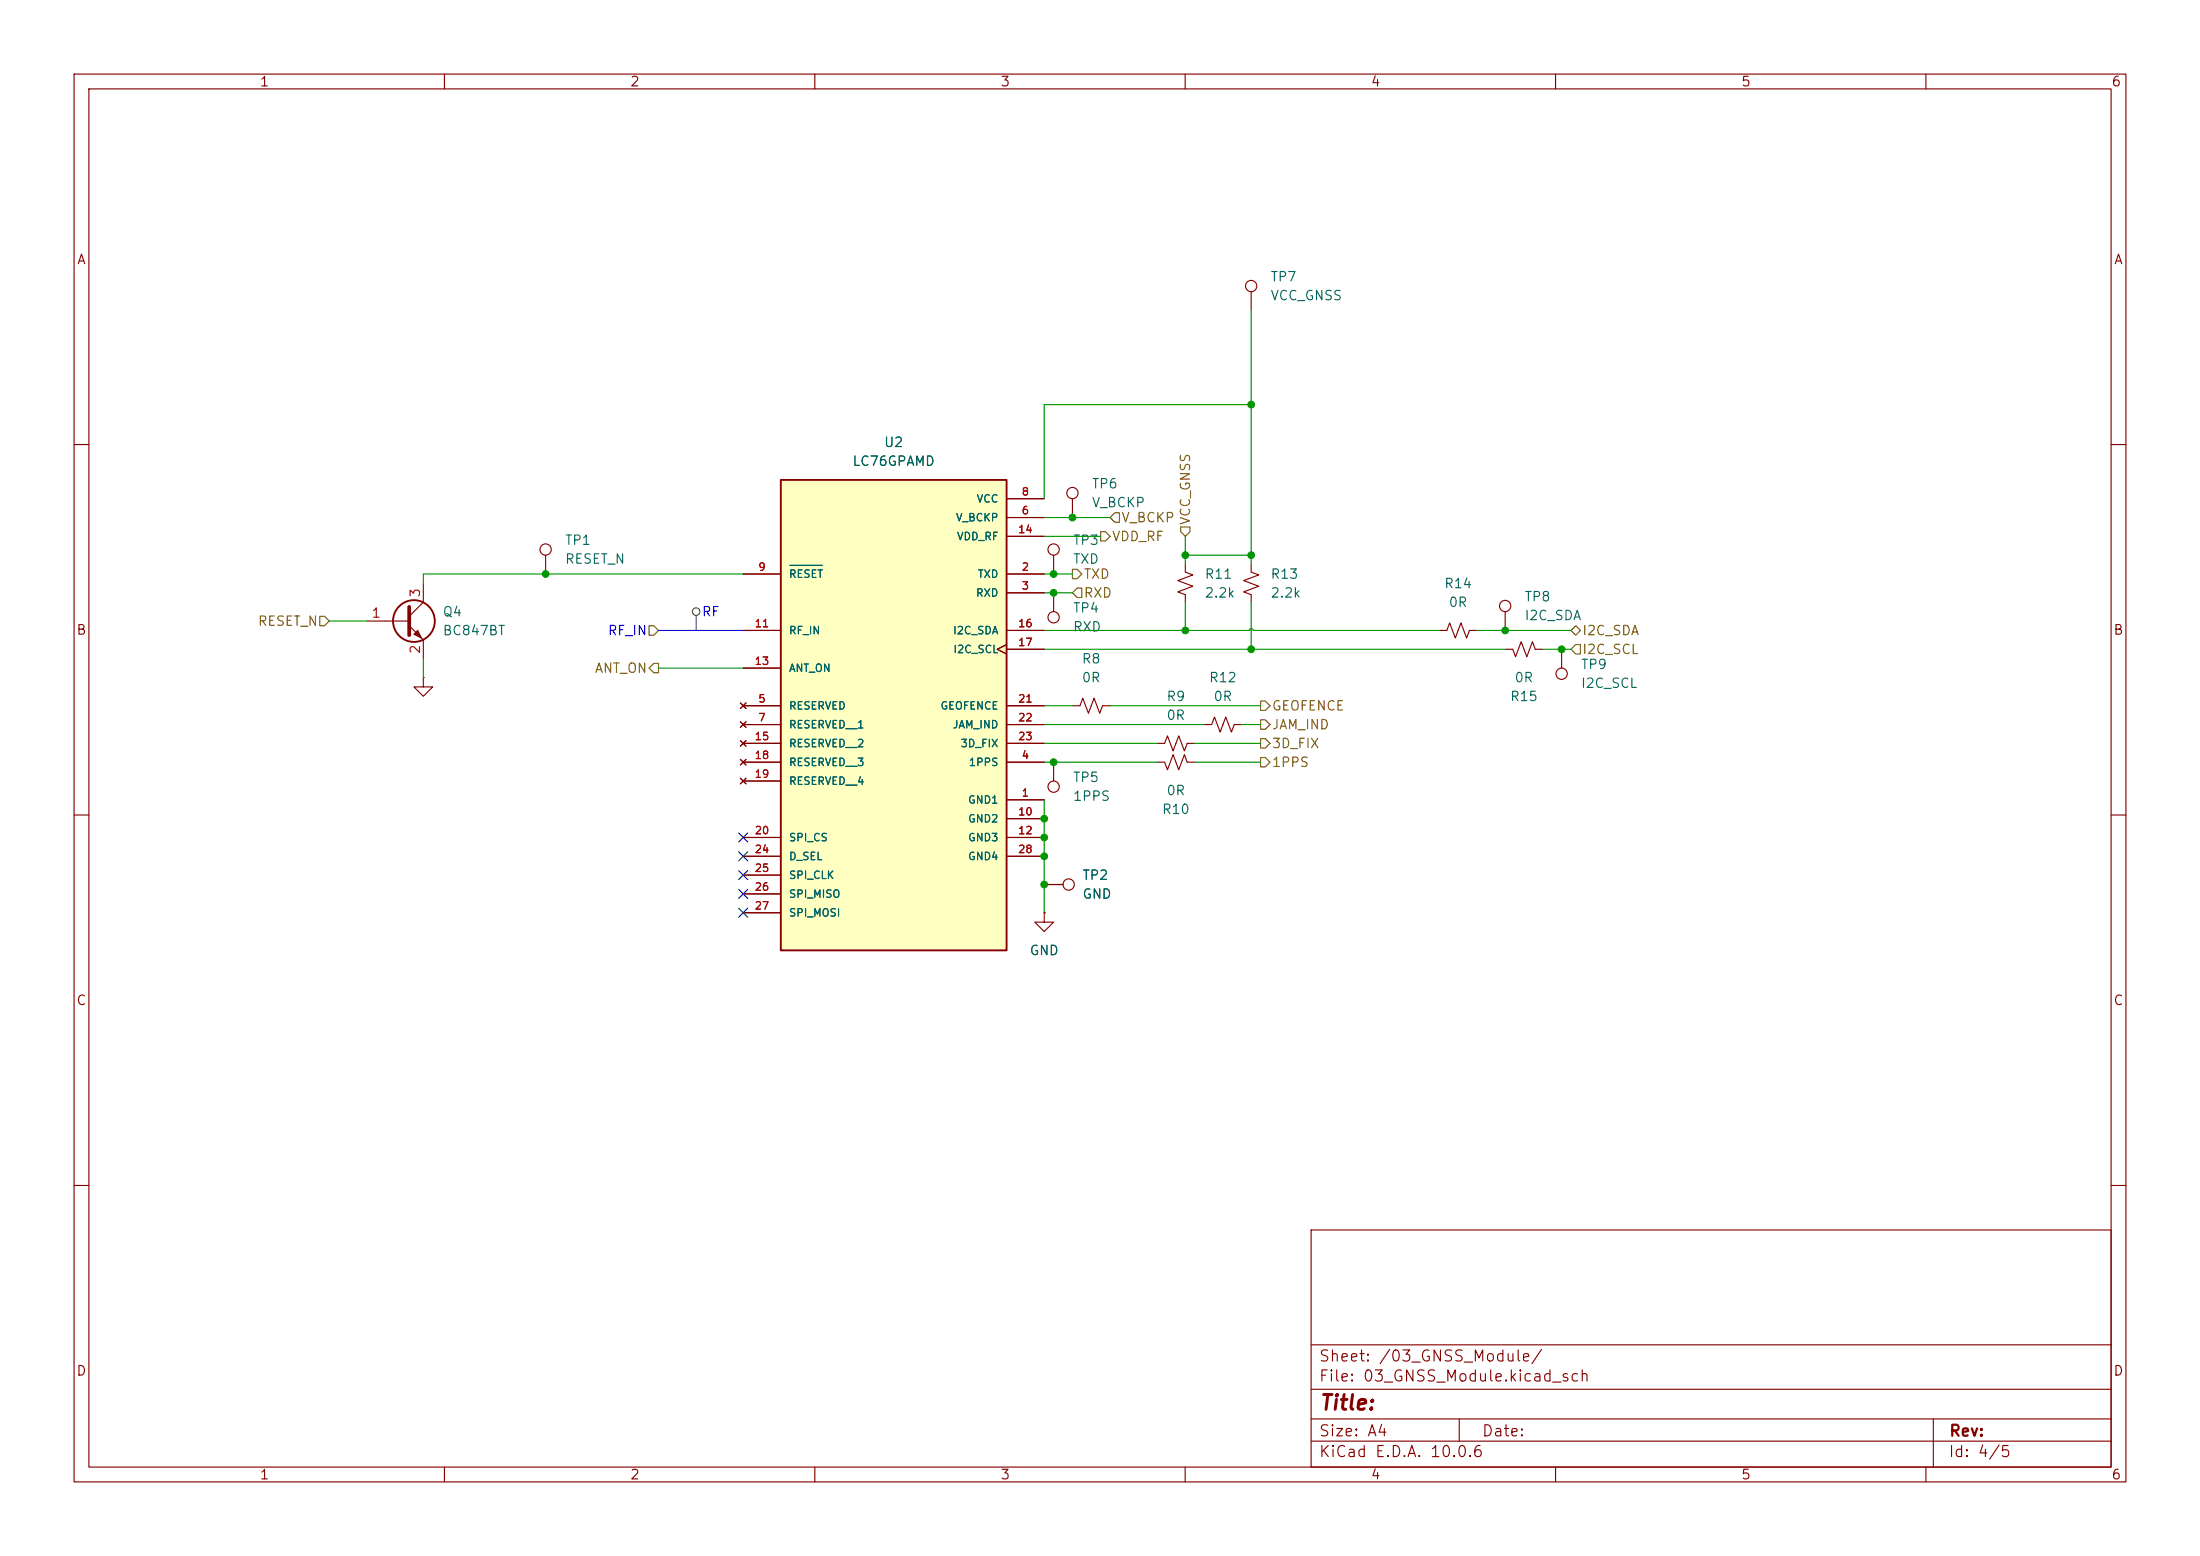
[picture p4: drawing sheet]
(kicad_sch
 (version 20260306)
 (generator "eeschema")
 (generator_version "10.0")
 (paper "A4")
 (lib_symbols
  (symbol "Connector:TestPoint"
   (pin_numbers (hide yes))
   (pin_names
    (offset 0.762) (hide yes)) (exclude_from_sim no) (in_bom yes) (on_board yes)
   (in_pos_files yes)
   (duplicate_pin_numbers_are_jumpers no)
   (property "Reference" "TP" (at 0 6.858 0) (show_name no) (do_not_autoplace no) (effects (font (size 1.27 1.27))))
   (property "Value" "TestPoint" (at 0 5.08 0) (show_name no) (do_not_autoplace no) (effects (font (size 1.27 1.27))))
   (property "Footprint" "" (at 5.08 0 0) (show_name no) (do_not_autoplace no) (hide yes) (effects (font (size 1.27 1.27))))
   (property "Datasheet" "" (at 5.08 0 0) (show_name no) (do_not_autoplace no) (hide yes) (effects (font (size 1.27 1.27))))
   (property "Description" "test point" (at 0 0 0) (show_name no) (do_not_autoplace no) (hide yes) (effects (font (size 1.27 1.27))))
   (symbol "TestPoint_0_1"
    (circle (center 0 3.302) (radius 0.762) (stroke (width 0) (type default)) (fill (type none))))
   (symbol "TestPoint_1_1"
    (pin passive line (at 0 0 90) (length 2.54) (name "1" (effects (font (size 1.27 1.27)))) (number "1" (effects (font (size 1.27 1.27))))))
   (embedded_fonts no))
  (symbol "Device:R_Small_US"
   (pin_numbers (hide yes))
   (pin_names
    (offset 0.254) (hide yes)) (exclude_from_sim no) (in_bom yes) (on_board yes)
   (in_pos_files yes)
   (duplicate_pin_numbers_are_jumpers no)
   (property "Reference" "R" (at 0.762 0.508 0) (show_name no) (do_not_autoplace no) (effects (font (size 1.27 1.27)) (justify left)))
   (property "Value" "R_Small_US" (at 0.762 -1.016 0) (show_name no) (do_not_autoplace no) (effects (font (size 1.27 1.27)) (justify left)))
   (property "Footprint" "" (at 0 0 0) (show_name no) (do_not_autoplace no) (hide yes) (effects (font (size 1.27 1.27))))
   (property "Datasheet" "" (at 0 0 0) (show_name no) (do_not_autoplace no) (hide yes) (effects (font (size 1.27 1.27))))
   (property "Description" "Resistor, small US symbol" (at 0 0 0) (show_name no) (do_not_autoplace no) (hide yes) (effects (font (size 1.27 1.27))))
   (symbol "R_Small_US_1_1"
    (polyline (pts (xy 0 1.524) (xy 1.016 1.143) (xy 0 0.762) (xy -1.016 0.381) (xy 0 0)) (stroke (width 0) (type default)) (fill (type none)))
    (polyline (pts (xy 0 0) (xy 1.016 -0.381) (xy 0 -0.762) (xy -1.016 -1.143) (xy 0 -1.524)) (stroke (width 0) (type default)) (fill (type none)))
    (pin passive line (at 0 2.54 270) (length 1.016) (name "" (effects (font (size 1.27 1.27)))) (number "1" (effects (font (size 1.27 1.27)))))
    (pin passive line (at 0 -2.54 90) (length 1.016) (name "" (effects (font (size 1.27 1.27)))) (number "2" (effects (font (size 1.27 1.27))))))
   (embedded_fonts no))
  (symbol "Personal_Library:Quectel_LC76G"
   (pin_names
    (offset 1.016)) (exclude_from_sim no) (in_bom yes) (on_board yes)
   (in_pos_files yes)
   (duplicate_pin_numbers_are_jumpers no)
   (property "Reference" "U" (at -15.24 23.495 0) (show_name no) (do_not_autoplace no) (effects (font (size 1.27 1.27)) (justify left bottom)))
   (property "Value" "LC76G_Series" (at -15.24 -43.18 0) (show_name no) (do_not_autoplace no) (effects (font (size 1.27 1.27)) (justify left bottom)))
   (property "Footprint" "PersonalFootprint_Library:Quectel_LC76G" (at 0 0 0) (show_name no) (do_not_autoplace no) (hide yes) (effects (font (size 1.27 1.27)) (justify bottom)))
   (property "Datasheet" "" (at 0 0 0) (show_name no) (do_not_autoplace no) (hide yes) (effects (font (size 1.27 1.27))))
   (property "Description" "GNSS / GPS Modules Single band, 4 GNSS, w/ LNA (Allystar)" (at 0 0 0) (show_name no) (do_not_autoplace no) (hide yes) (effects (font (size 1.27 1.27)) (justify bottom)))
   (property "MF" "Quectel Wireless Solutions Co., Ltd" (at 0 0 0) (show_name no) (do_not_autoplace no) (hide yes) (effects (font (size 1.27 1.27)) (justify bottom)))
   (property "MAXIMUM_PACKAGE_HEIGHT" "2.60mm" (at 0 0 0) (show_name no) (do_not_autoplace no) (hide yes) (effects (font (size 1.27 1.27)) (justify bottom)))
   (property "CREATOR" "NEZY" (at 0 0 0) (show_name no) (do_not_autoplace no) (hide yes) (effects (font (size 1.27 1.27)) (justify bottom)))
   (property "Price" "None" (at 0 0 0) (show_name no) (do_not_autoplace no) (hide yes) (effects (font (size 1.27 1.27)) (justify bottom)))
   (property "Package" "None" (at 0 0 0) (show_name no) (do_not_autoplace no) (hide yes) (effects (font (size 1.27 1.27)) (justify bottom)))
   (property "Check_prices" "https://www.snapeda.com/parts/LC760Z00AAMD/Quectel/view-part/?ref=eda" (at 0 0 0) (show_name no) (do_not_autoplace no) (hide yes) (effects (font (size 1.27 1.27)) (justify bottom)))
   (property "STANDARD" "Manufacturer Recommendations" (at 0 0 0) (show_name no) (do_not_autoplace no) (hide yes) (effects (font (size 1.27 1.27)) (justify bottom)))
   (property "PARTREV" "1.2" (at 0 0 0) (show_name no) (do_not_autoplace no) (hide yes) (effects (font (size 1.27 1.27)) (justify bottom)))
   (property "VERIFIER" "ASHISH" (at 0 0 0) (show_name no) (do_not_autoplace no) (hide yes) (effects (font (size 1.27 1.27)) (justify bottom)))
   (property "SnapEDA_Link" "https://www.snapeda.com/parts/LC760Z00AAMD/Quectel/view-part/?ref=snap" (at 0 0 0) (show_name no) (do_not_autoplace no) (hide yes) (effects (font (size 1.27 1.27)) (justify bottom)))
   (property "MP" "LC760Z00AAMD" (at 0 0 0) (show_name no) (do_not_autoplace no) (hide yes) (effects (font (size 1.27 1.27)) (justify bottom)))
   (property "Availability" "In Stock" (at 0 0 0) (show_name no) (do_not_autoplace no) (hide yes) (effects (font (size 1.27 1.27)) (justify bottom)))
   (property "MANUFACTURER" "Quectel" (at 0 0 0) (show_name no) (do_not_autoplace no) (hide yes) (effects (font (size 1.27 1.27)) (justify bottom)))
   (symbol "Quectel_LC76G_0_0"
    (rectangle (start -15.24 22.86) (end 15.24 -40.64) (stroke (width 0.254) (type default)) (fill (type background)))
    (pin output line (at 20.32 10.16 180) (length 5.08) (name "TXD" (effects (font (size 1.016 1.016)))) (number "2" (effects (font (size 1.016 1.016)))))
    (pin input line (at 20.32 7.62 180) (length 5.08) (name "RXD" (effects (font (size 1.016 1.016)))) (number "3" (effects (font (size 1.016 1.016)))))
    (pin output line (at 20.32 -15.24 180) (length 5.08) (name "1PPS" (effects (font (size 1.016 1.016)))) (number "4" (effects (font (size 1.016 1.016)))))
    (pin no_connect line (at -20.32 -7.62 0) (length 5.08) (name "RESERVED" (effects (font (size 1.016 1.016)))) (number "5" (effects (font (size 1.016 1.016)))))
    (pin power_in line (at 20.32 17.78 180) (length 5.08) (name "V_BCKP" (effects (font (size 1.016 1.016)))) (number "6" (effects (font (size 1.016 1.016)))))
    (pin no_connect line (at -20.32 -10.16 0) (length 5.08) (name "RESERVED__1" (effects (font (size 1.016 1.016)))) (number "7" (effects (font (size 1.016 1.016)))))
    (pin power_in line (at 20.32 20.32 180) (length 5.08) (name "VCC" (effects (font (size 1.016 1.016)))) (number "8" (effects (font (size 1.016 1.016)))))
    (pin input line (at -20.32 10.16 0) (length 5.08) (name "~{RESET}" (effects (font (size 1.016 1.016)))) (number "9" (effects (font (size 1.016 1.016)))))
    (pin input line (at -20.32 2.54 0) (length 5.08) (name "RF_IN" (effects (font (size 1.016 1.016)))) (number "11" (effects (font (size 1.016 1.016)))))
    (pin output line (at -20.32 -2.54 0) (length 5.08) (name "ANT_ON" (effects (font (size 1.016 1.016)))) (number "13" (effects (font (size 1.016 1.016)))))
    (pin no_connect line (at -20.32 -12.7 0) (length 5.08) (name "RESERVED__2" (effects (font (size 1.016 1.016)))) (number "15" (effects (font (size 1.016 1.016)))))
    (pin bidirectional line (at 20.32 2.54 180) (length 5.08) (name "I2C_SDA" (effects (font (size 1.016 1.016)))) (number "16" (effects (font (size 1.016 1.016)))))
    (pin input clock (at 20.32 0 180) (length 5.08) (name "I2C_SCL" (effects (font (size 1.016 1.016)))) (number "17" (effects (font (size 1.016 1.016)))))
    (pin output line (at 20.32 -7.62 180) (length 5.08) (name "GEOFENCE" (effects (font (size 1.016 1.016)))) (number "21" (effects (font (size 1.016 1.016)))))
    (pin output line (at 20.32 -10.16 180) (length 5.08) (name "JAM_IND" (effects (font (size 1.016 1.016)))) (number "22" (effects (font (size 1.016 1.016)))))
    (pin output line (at 20.32 -12.7 180) (length 5.08) (name "3D_FIX" (effects (font (size 1.016 1.016)))) (number "23" (effects (font (size 1.016 1.016))))))
   (symbol "Quectel_LC76G_1_0"
    (pin power_in line (at 20.32 -20.32 180) (length 5.08) (name "GND1" (effects (font (size 1.016 1.016)))) (number "1" (effects (font (size 1.016 1.016)))))
    (pin power_in line (at 20.32 -22.86 180) (length 5.08) (name "GND2" (effects (font (size 1.016 1.016)))) (number "10" (effects (font (size 1.016 1.016)))))
    (pin power_in line (at 20.32 -25.4 180) (length 5.08) (name "GND3" (effects (font (size 1.016 1.016)))) (number "12" (effects (font (size 1.016 1.016)))))
    (pin power_in line (at 20.32 15.24 180) (length 5.08) (name "VDD_RF" (effects (font (size 1.016 1.016)))) (number "14" (effects (font (size 1.016 1.016)))))
    (pin no_connect line (at -20.32 -15.24 0) (length 5.08) (name "RESERVED__3" (effects (font (size 1.016 1.016)))) (number "18" (effects (font (size 1.016 1.016)))))
    (pin no_connect line (at -20.32 -17.78 0) (length 5.08) (name "RESERVED__4" (effects (font (size 1.016 1.016)))) (number "19" (effects (font (size 1.016 1.016)))))
    (pin input line (at -20.32 -25.4 0) (length 5.08) (name "SPI_CS" (effects (font (size 1.016 1.016)))) (number "20" (effects (font (size 1.016 1.016)))))
    (pin input line (at -20.32 -27.94 0) (length 5.08) (name "D_SEL" (effects (font (size 1.016 1.016)))) (number "24" (effects (font (size 1.016 1.016)))))
    (pin input line (at -20.32 -30.48 0) (length 5.08) (name "SPI_CLK" (effects (font (size 1.016 1.016)))) (number "25" (effects (font (size 1.016 1.016)))))
    (pin output line (at -20.32 -33.02 0) (length 5.08) (name "SPI_MISO" (effects (font (size 1.016 1.016)))) (number "26" (effects (font (size 1.016 1.016)))))
    (pin input line (at -20.32 -35.56 0) (length 5.08) (name "SPI_MOSI" (effects (font (size 1.016 1.016)))) (number "27" (effects (font (size 1.016 1.016)))))
    (pin power_in line (at 20.32 -27.94 180) (length 5.08) (name "GND4" (effects (font (size 1.016 1.016)))) (number "28" (effects (font (size 1.016 1.016))))))
   (embedded_fonts no))
  (symbol "Transistor_BJT:BC847"
   (pin_names
    (offset 0) (hide yes)) (exclude_from_sim no) (in_bom yes) (on_board yes)
   (in_pos_files yes)
   (duplicate_pin_numbers_are_jumpers no)
   (property "Reference" "Q" (at 5.08 1.905 0) (show_name no) (do_not_autoplace no) (effects (font (size 1.27 1.27)) (justify left)))
   (property "Value" "BC847" (at 5.08 0 0) (show_name no) (do_not_autoplace no) (effects (font (size 1.27 1.27)) (justify left)))
   (property "Footprint" "Package_TO_SOT_SMD:SOT-23" (at 5.08 -1.905 0) (show_name no) (do_not_autoplace no) (hide yes) (effects (font (size 1.27 1.27)
    (italic yes)) (justify left)))
   (property "Datasheet" "http://www.infineon.com/dgdl/Infineon-BC847SERIES_BC848SERIES_BC849SERIES_BC850SERIES-DS-v01_01-en.pdf?fileId=db3a304314dca389011541d4630a1657" (at 0 0 0) (show_name no) (do_not_autoplace no) (hide yes) (effects (font (size 1.27 1.27)) (justify left)))
   (property "Description" "0.1A Ic, 45V Vce, NPN Transistor, SOT-23" (at 0 0 0) (show_name no) (do_not_autoplace no) (hide yes) (effects (font (size 1.27 1.27))))
   (property "Sim.Device" "NPN" (at 0 0 0) (show_name no) (do_not_autoplace no) (hide yes) (effects (font (size 1.27 1.27))))
   (property "Sim.Pins" "1=B 2=E 3=C" (at 0 0 0) (show_name no) (do_not_autoplace no) (hide yes) (effects (font (size 1.27 1.27))))
   (symbol "BC847_0_1"
    (polyline (pts (xy -2.54 0) (xy 0.635 0)) (stroke (width 0) (type default)) (fill (type none)))
    (polyline (pts (xy 0.635 1.905) (xy 0.635 -1.905)) (stroke (width 0.508) (type default)) (fill (type none)))
    (circle (center 1.27 0) (radius 2.8194) (stroke (width 0.254) (type default)) (fill (type none))))
   (symbol "BC847_1_1"
    (polyline (pts (xy 0.635 0.635) (xy 2.54 2.54)) (stroke (width 0) (type default)) (fill (type none)))
    (polyline (pts (xy 0.635 -0.635) (xy 2.54 -2.54)) (stroke (width 0) (type default)) (fill (type none)))
    (polyline (pts (xy 1.27 -1.778) (xy 1.778 -1.27) (xy 2.286 -2.286) (xy 1.27 -1.778)) (stroke (width 0) (type default)) (fill (type outline)))
    (pin input line (at -5.08 0 0) (length 2.54) (name "B" (effects (font (size 1.27 1.27)))) (number "1" (effects (font (size 1.27 1.27)))))
    (pin passive line (at 2.54 -5.08 90) (length 2.54) (name "E" (effects (font (size 1.27 1.27)))) (number "2" (effects (font (size 1.27 1.27)))))
    (pin passive line (at 2.54 5.08 270) (length 2.54) (name "C" (effects (font (size 1.27 1.27)))) (number "3" (effects (font (size 1.27 1.27))))))
   (embedded_fonts no))
  (symbol "power:GND"
   (power global)
   (pin_numbers (hide yes))
   (pin_names
    (offset 0) (hide yes)) (exclude_from_sim no) (in_bom yes) (on_board yes)
   (in_pos_files yes)
   (duplicate_pin_numbers_are_jumpers no)
   (property "Reference" "#PWR" (at 0 -6.35 0) (show_name no) (do_not_autoplace no) (hide yes) (effects (font (size 1.27 1.27))))
   (property "Value" "GND" (at 0 -3.81 0) (show_name no) (do_not_autoplace no) (effects (font (size 1.27 1.27))))
   (property "Footprint" "" (at 0 0 0) (show_name no) (do_not_autoplace no) (hide yes) (effects (font (size 1.27 1.27))))
   (property "Datasheet" "" (at 0 0 0) (show_name no) (do_not_autoplace no) (hide yes) (effects (font (size 1.27 1.27))))
   (property "Description" "Power symbol creates a global label with name \"GND\" , ground" (at 0 0 0) (show_name no) (do_not_autoplace no) (hide yes) (effects (font (size 1.27 1.27))))
   (symbol "GND_0_1"
    (polyline (pts (xy 0 0) (xy 0 -1.27) (xy 1.27 -1.27) (xy 0 -2.54) (xy -1.27 -1.27) (xy 0 -1.27)) (stroke (width 0) (type default)) (fill (type none))))
   (symbol "GND_1_1"
    (pin power_in line (at 0 0 270) (length 0) (name "" (effects (font (size 1.27 1.27)))) (number "1" (effects (font (size 1.27 1.27))))))
   (embedded_fonts no)))
 (junction
  (at 73.66 77.47)
  (diameter 0)
  (color 0 0 0 0))
 (junction
  (at 140.97 119.38)
  (diameter 0)
  (color 0 0 0 0))
 (junction
  (at 140.97 110.49)
  (diameter 0)
  (color 0 0 0 0))
 (junction
  (at 140.97 115.57)
  (diameter 0)
  (color 0 0 0 0))
 (junction
  (at 160.02 85.09)
  (diameter 0)
  (color 0 0 0 0))
 (junction
  (at 160.02 74.93)
  (diameter 0)
  (color 0 0 0 0))
 (junction
  (at 203.2 85.09)
  (diameter 0)
  (color 0 0 0 0))
 (junction
  (at 140.97 113.03)
  (diameter 0)
  (color 0 0 0 0))
 (junction
  (at 142.24 77.47)
  (diameter 0)
  (color 0 0 0 0))
 (junction
  (at 168.91 87.63)
  (diameter 0)
  (color 0 0 0 0))
 (junction
  (at 210.82 87.63)
  (diameter 0)
  (color 0 0 0 0))
 (junction
  (at 168.91 74.93)
  (diameter 0)
  (color 0 0 0 0))
 (junction
  (at 144.78 69.85)
  (diameter 0)
  (color 0 0 0 0))
 (junction
  (at 168.91 54.61)
  (diameter 0)
  (color 0 0 0 0))
 (junction
  (at 142.24 102.87)
  (diameter 0)
  (color 0 0 0 0))
 (junction
  (at 142.24 80.01)
  (diameter 0)
  (color 0 0 0 0))
 (no_connect
  (at 100.33 123.19))
 (no_connect
  (at 100.33 118.11))
 (no_connect
  (at 100.33 113.03))
 (no_connect
  (at 100.33 120.65))
 (no_connect
  (at 100.33 115.57))
 (wire
  (pts (xy 140.97 67.31) (xy 140.97 54.61))
  (stroke (width 0) (type default)))
 (wire
  (pts (xy 160.02 74.93) (xy 168.91 74.93))
  (stroke (width 0) (type default)))
 (wire
  (pts (xy 167.64 97.79) (xy 170.18 97.79))
  (stroke (width 0) (type default)))
 (wire
  (pts (xy 168.91 54.61) (xy 168.91 74.93))
  (stroke (width 0) (type default)))
 (wire
  (pts (xy 144.78 69.85) (xy 149.86 69.85))
  (stroke (width 0) (type default)))
 (wire
  (pts (xy 160.02 72.39) (xy 160.02 74.93))
  (stroke (width 0) (type default)))
 (wire
  (pts (xy 140.97 102.87) (xy 142.24 102.87))
  (stroke (width 0) (type default)))
 (wire
  (pts (xy 140.97 87.63) (xy 203.2 87.63))
  (stroke (width 0) (type default)))
 (wire
  (pts (xy 142.24 80.01) (xy 144.78 80.01))
  (stroke (width 0) (type default)))
 (wire
  (pts (xy 203.2 85.09) (xy 212.09 85.09))
  (stroke (width 0) (type default)))
 (wire
  (pts (xy 100.33 77.47) (xy 73.66 77.47))
  (stroke (width 0) (type default)))
 (wire
  (pts (xy 140.97 97.79) (xy 162.56 97.79))
  (stroke (width 0) (type default)))
 (wire
  (pts (xy 161.29 100.33) (xy 170.18 100.33))
  (stroke (width 0) (type default)))
 (wire
  (pts (xy 160.02 74.93) (xy 160.02 76.2))
  (stroke (width 0) (type default)))
 (wire
  (pts (xy 210.82 87.63) (xy 212.09 87.63))
  (stroke (width 0) (type default)))
 (wire
  (pts (xy 57.15 77.47) (xy 57.15 78.74))
  (stroke (width 0) (type default)))
 (wire
  (pts (xy 142.24 77.47) (xy 144.78 77.47))
  (stroke (width 0) (type default)))
 (wire
  (pts (xy 88.9 85.09) (xy 100.33 85.09))
  (stroke (width 0) (type default)))
 (wire
  (pts (xy 140.97 85.09) (xy 194.31 85.09))
  (stroke (width 0) (type default)))
 (wire
  (pts (xy 140.97 100.33) (xy 156.21 100.33))
  (stroke (width 0) (type default)))
 (wire
  (pts (xy 208.28 87.63) (xy 210.82 87.63))
  (stroke (width 0) (type default)))
 (wire
  (pts (xy 168.91 81.28) (xy 168.91 87.63))
  (stroke (width 0) (type default)))
 (wire
  (pts (xy 140.97 119.38) (xy 140.97 123.19))
  (stroke (width 0) (type default)))
 (wire
  (pts (xy 88.9 90.17) (xy 100.33 90.17))
  (stroke (width 0) (type default)))
 (wire
  (pts (xy 140.97 54.61) (xy 168.91 54.61))
  (stroke (width 0) (type default)))
 (wire
  (pts (xy 160.02 81.28) (xy 160.02 85.09))
  (stroke (width 0) (type default)))
 (wire
  (pts (xy 73.66 77.47) (xy 57.15 77.47))
  (stroke (width 0) (type default)))
 (wire
  (pts (xy 140.97 95.25) (xy 144.78 95.25))
  (stroke (width 0) (type default)))
 (wire
  (pts (xy 140.97 107.95) (xy 140.97 110.49))
  (stroke (width 0) (type default)))
 (wire
  (pts (xy 199.39 85.09) (xy 203.2 85.09))
  (stroke (width 0) (type default)))
 (wire
  (pts (xy 140.97 69.85) (xy 144.78 69.85))
  (stroke (width 0) (type default)))
 (wire
  (pts (xy 142.24 102.87) (xy 156.21 102.87))
  (stroke (width 0) (type default)))
 (wire
  (pts (xy 168.91 76.2) (xy 168.91 74.93))
  (stroke (width 0) (type default)))
 (wire
  (pts (xy 140.97 115.57) (xy 140.97 119.38))
  (stroke (width 0) (type default)))
 (wire
  (pts (xy 44.45 83.82) (xy 49.53 83.82))
  (stroke (width 0) (type default)))
 (wire
  (pts (xy 140.97 113.03) (xy 140.97 115.57))
  (stroke (width 0) (type default)))
 (wire
  (pts (xy 140.97 77.47) (xy 142.24 77.47))
  (stroke (width 0) (type default)))
 (wire
  (pts (xy 168.91 41.91) (xy 168.91 54.61))
  (stroke (width 0) (type default)))
 (wire
  (pts (xy 140.97 80.01) (xy 142.24 80.01))
  (stroke (width 0) (type default)))
 (wire
  (pts (xy 57.15 88.9) (xy 57.15 91.44))
  (stroke (width 0) (type default)))
 (wire
  (pts (xy 140.97 72.39) (xy 148.59 72.39))
  (stroke (width 0) (type default)))
 (wire
  (pts (xy 161.29 102.87) (xy 170.18 102.87))
  (stroke (width 0) (type default)))
 (wire
  (pts (xy 149.86 95.25) (xy 170.18 95.25))
  (stroke (width 0) (type default)))
 (wire
  (pts (xy 140.97 110.49) (xy 140.97 113.03))
  (stroke (width 0) (type default)))
 (hierarchical_label "VCC_GNSS"
  (shape input)
  (at 160.02 72.39 90)
  (effects (font (size 1.27 1.27)) (justify left)))
 (hierarchical_label "V_BCKP"
  (shape input)
  (at 149.86 69.85 0)
  (effects (font (size 1.27 1.27)) (justify left)))
 (hierarchical_label "TXD"
  (shape output)
  (at 144.78 77.47 0)
  (effects (font (size 1.27 1.27)) (justify left)))
 (hierarchical_label "I2C_SDA"
  (shape bidirectional)
  (at 212.09 85.09 0)
  (effects (font (size 1.27 1.27)) (justify left)))
 (hierarchical_label "RXD"
  (shape input)
  (at 144.78 80.01 0)
  (effects (font (size 1.27 1.27)) (justify left)))
 (hierarchical_label "VDD_RF"
  (shape output)
  (at 148.59 72.39 0)
  (effects (font (size 1.27 1.27)) (justify left)))
 (hierarchical_label "RESET_N"
  (shape input)
  (at 44.45 83.82 180)
  (effects (font (size 1.27 1.27)) (justify right)))
 (hierarchical_label "1PPS"
  (shape output)
  (at 170.18 102.87 0)
  (effects (font (size 1.27 1.27)) (justify left)))
 (hierarchical_label "RF_IN"
  (shape input)
  (at 88.9 85.09 180)
  (effects (font (size 1.27 1.27)) (justify right)))
 (hierarchical_label "ANT_ON"
  (shape output)
  (at 88.9 90.17 180)
  (effects (font (size 1.27 1.27)) (justify right)))
 (hierarchical_label "3D_FIX"
  (shape output)
  (at 170.18 100.33 0)
  (effects (font (size 1.27 1.27)) (justify left)))
 (hierarchical_label "GEOFENCE"
  (shape output)
  (at 170.18 95.25 0)
  (effects (font (size 1.27 1.27)) (justify left)))
 (hierarchical_label "I2C_SCL"
  (shape input)
  (at 212.09 87.63 0)
  (effects (font (size 1.27 1.27)) (justify left)))
 (hierarchical_label "JAM_IND"
  (shape output)
  (at 170.18 97.79 0)
  (effects (font (size 1.27 1.27)) (justify left)))
 (netclass_flag ""
  (length 2.54)
  (shape round)
  (at 93.98 85.09 0)
  (fields_autoplaced yes)
  (effects (font (size 1.27 1.27)) (justify left bottom))
  (property "Netclass" "RF" (at 94.6785 82.55 0) (show_name no) (do_not_autoplace no) (effects (font (size 1.27 1.27)) (justify left)))
  (property "Component Class" "" (at -194.31 38.1 0) (show_name no) (do_not_autoplace no) (effects (font (size 1.27 1.27)
    (italic yes)))))
 (symbol
  (lib_id "Device:R_Small_US")
  (at 158.75 102.87 90)
  (mirror x)
  (unit 1)
  (body_style 1)
  (exclude_from_sim no)
  (in_bom yes)
  (on_board yes)
  (in_pos_files yes)
  (dnp no)
  (property "Reference" "R10" (at 158.75 109.22 90) (show_name no) (do_not_autoplace no) (effects (font (size 1.27 1.27))))
  (property "Value" "0R" (at 158.75 106.68 90) (show_name no) (do_not_autoplace no) (effects (font (size 1.27 1.27))))
  (property "Footprint" "Resistor_SMD:R_0805_2012Metric_Pad1.20x1.40mm_HandSolder" (at 158.75 102.87 0) (hide yes) (show_name no) (do_not_autoplace no) (effects (font (size 1.27 1.27))))
  (property "Datasheet" "" (at 158.75 102.87 0) (hide yes) (show_name no) (do_not_autoplace no) (effects (font (size 1.27 1.27))))
  (property "Description" "Resistor, small US symbol" (at 158.75 102.87 0) (hide yes) (show_name no) (do_not_autoplace no) (effects (font (size 1.27 1.27))))
  (property "LCSC" "C25275 " (at 158.75 102.87 90) (hide yes) (show_name no) (do_not_autoplace no) (effects (font (size 1.27 1.27))))
  (pin "1")
  (pin "2"))
 (symbol
  (lib_id "Connector:TestPoint")
  (at 142.24 102.87 180)
  (unit 1)
  (body_style 1)
  (exclude_from_sim no)
  (in_bom yes)
  (on_board yes)
  (in_pos_files yes)
  (dnp no)
  (fields_autoplaced yes)
  (property "Reference" "TP5" (at 144.78 104.9019 0) (show_name no) (do_not_autoplace no) (effects (font (size 1.27 1.27)) (justify right)))
  (property "Value" "1PPS" (at 144.78 107.4419 0) (show_name no) (do_not_autoplace no) (effects (font (size 1.27 1.27)) (justify right)))
  (property "Footprint" "TestPoint:TestPoint_Loop_D2.60mm_Drill1.6mm_Beaded" (at 137.16 102.87 0) (hide yes) (show_name no) (do_not_autoplace no) (effects (font (size 1.27 1.27))))
  (property "Datasheet" "" (at 137.16 102.87 0) (hide yes) (show_name no) (do_not_autoplace no) (effects (font (size 1.27 1.27))))
  (property "Description" "test point" (at 142.24 102.87 0) (hide yes) (show_name no) (do_not_autoplace no) (effects (font (size 1.27 1.27))))
  (property "LCSC" "C5199805" (at 142.24 102.87 0) (hide yes) (show_name no) (do_not_autoplace no) (effects (font (size 1.27 1.27))))
  (pin "1"))
 (symbol
  (lib_id "Device:R_Small_US")
  (at 165.1 97.79 270)
  (unit 1)
  (body_style 1)
  (exclude_from_sim no)
  (in_bom yes)
  (on_board yes)
  (in_pos_files yes)
  (dnp no)
  (fields_autoplaced yes)
  (property "Reference" "R12" (at 165.1 91.44 90) (show_name no) (do_not_autoplace no) (effects (font (size 1.27 1.27))))
  (property "Value" "0R" (at 165.1 93.98 90) (show_name no) (do_not_autoplace no) (effects (font (size 1.27 1.27))))
  (property "Footprint" "Resistor_SMD:R_0805_2012Metric_Pad1.20x1.40mm_HandSolder" (at 165.1 97.79 0) (hide yes) (show_name no) (do_not_autoplace no) (effects (font (size 1.27 1.27))))
  (property "Datasheet" "" (at 165.1 97.79 0) (hide yes) (show_name no) (do_not_autoplace no) (effects (font (size 1.27 1.27))))
  (property "Description" "Resistor, small US symbol" (at 165.1 97.79 0) (hide yes) (show_name no) (do_not_autoplace no) (effects (font (size 1.27 1.27))))
  (property "LCSC" "C25275 " (at 165.1 97.79 90) (hide yes) (show_name no) (do_not_autoplace no) (effects (font (size 1.27 1.27))))
  (pin "1")
  (pin "2"))
 (symbol
  (lib_id "Connector:TestPoint")
  (at 142.24 77.47 0)
  (unit 1)
  (body_style 1)
  (exclude_from_sim no)
  (in_bom yes)
  (on_board yes)
  (in_pos_files yes)
  (dnp no)
  (fields_autoplaced yes)
  (property "Reference" "TP3" (at 144.78 72.8979 0) (show_name no) (do_not_autoplace no) (effects (font (size 1.27 1.27)) (justify left)))
  (property "Value" "TXD" (at 144.78 75.4379 0) (show_name no) (do_not_autoplace no) (effects (font (size 1.27 1.27)) (justify left)))
  (property "Footprint" "TestPoint:TestPoint_Loop_D2.60mm_Drill1.6mm_Beaded" (at 147.32 77.47 0) (hide yes) (show_name no) (do_not_autoplace no) (effects (font (size 1.27 1.27))))
  (property "Datasheet" "" (at 147.32 77.47 0) (hide yes) (show_name no) (do_not_autoplace no) (effects (font (size 1.27 1.27))))
  (property "Description" "test point" (at 142.24 77.47 0) (hide yes) (show_name no) (do_not_autoplace no) (effects (font (size 1.27 1.27))))
  (property "LCSC" "C5199805" (at 142.24 77.47 0) (hide yes) (show_name no) (do_not_autoplace no) (effects (font (size 1.27 1.27))))
  (pin "1"))
 (symbol
  (lib_id "Connector:TestPoint")
  (at 210.82 87.63 180)
  (unit 1)
  (body_style 1)
  (exclude_from_sim no)
  (in_bom yes)
  (on_board yes)
  (in_pos_files yes)
  (dnp no)
  (fields_autoplaced yes)
  (property "Reference" "TP9" (at 213.36 89.6619 0) (show_name no) (do_not_autoplace no) (effects (font (size 1.27 1.27)) (justify right)))
  (property "Value" "I2C_SCL" (at 213.36 92.2019 0) (show_name no) (do_not_autoplace no) (effects (font (size 1.27 1.27)) (justify right)))
  (property "Footprint" "TestPoint:TestPoint_Loop_D2.60mm_Drill1.6mm_Beaded" (at 205.74 87.63 0) (hide yes) (show_name no) (do_not_autoplace no) (effects (font (size 1.27 1.27))))
  (property "Datasheet" "" (at 205.74 87.63 0) (hide yes) (show_name no) (do_not_autoplace no) (effects (font (size 1.27 1.27))))
  (property "Description" "test point" (at 210.82 87.63 0) (hide yes) (show_name no) (do_not_autoplace no) (effects (font (size 1.27 1.27))))
  (property "LCSC" "C5199805" (at 210.82 87.63 0) (hide yes) (show_name no) (do_not_autoplace no) (effects (font (size 1.27 1.27))))
  (pin "1"))
 (symbol
  (lib_id "Connector:TestPoint")
  (at 144.78 69.85 0)
  (unit 1)
  (body_style 1)
  (exclude_from_sim no)
  (in_bom yes)
  (on_board yes)
  (in_pos_files yes)
  (dnp no)
  (fields_autoplaced yes)
  (property "Reference" "TP6" (at 147.32 65.2779 0) (show_name no) (do_not_autoplace no) (effects (font (size 1.27 1.27)) (justify left)))
  (property "Value" "V_BCKP" (at 147.32 67.8179 0) (show_name no) (do_not_autoplace no) (effects (font (size 1.27 1.27)) (justify left)))
  (property "Footprint" "TestPoint:TestPoint_Loop_D2.60mm_Drill1.6mm_Beaded" (at 149.86 69.85 0) (hide yes) (show_name no) (do_not_autoplace no) (effects (font (size 1.27 1.27))))
  (property "Datasheet" "" (at 149.86 69.85 0) (hide yes) (show_name no) (do_not_autoplace no) (effects (font (size 1.27 1.27))))
  (property "Description" "test point" (at 144.78 69.85 0) (hide yes) (show_name no) (do_not_autoplace no) (effects (font (size 1.27 1.27))))
  (property "LCSC" "C5199805" (at 144.78 69.85 0) (hide yes) (show_name no) (do_not_autoplace no) (effects (font (size 1.27 1.27))))
  (pin "1"))
 (symbol
  (lib_id "Device:R_Small_US")
  (at 160.02 78.74 180)
  (unit 1)
  (body_style 1)
  (exclude_from_sim no)
  (in_bom yes)
  (on_board yes)
  (in_pos_files yes)
  (dnp no)
  (fields_autoplaced yes)
  (property "Reference" "R11" (at 162.56 77.4699 0) (show_name no) (do_not_autoplace no) (effects (font (size 1.27 1.27)) (justify right)))
  (property "Value" "2.2k" (at 162.56 80.0099 0) (show_name no) (do_not_autoplace no) (effects (font (size 1.27 1.27)) (justify right)))
  (property "Footprint" "Resistor_SMD:R_0805_2012Metric_Pad1.20x1.40mm_HandSolder" (at 160.02 78.74 0) (hide yes) (show_name no) (do_not_autoplace no) (effects (font (size 1.27 1.27))))
  (property "Datasheet" "" (at 160.02 78.74 0) (hide yes) (show_name no) (do_not_autoplace no) (effects (font (size 1.27 1.27))))
  (property "Description" "Resistor, small US symbol" (at 160.02 78.74 0) (hide yes) (show_name no) (do_not_autoplace no) (effects (font (size 1.27 1.27))))
  (property "LCSC" "C17520 " (at 160.02 78.74 0) (hide yes) (show_name no) (do_not_autoplace no) (effects (font (size 1.27 1.27))))
  (pin "1")
  (pin "2"))
 (symbol
  (lib_id "power:GND")
  (at 57.15 91.44 0)
  (unit 1)
  (body_style 1)
  (exclude_from_sim no)
  (in_bom yes)
  (on_board yes)
  (in_pos_files yes)
  (dnp no)
  (fields_autoplaced yes)
  (property "Reference" "#PWR06" (at 57.15 97.79 0) (hide yes) (show_name no) (do_not_autoplace no) (effects (font (size 1.27 1.27))))
  (property "Value" "GND" (at 57.15 96.52 0) (hide yes) (show_name no) (do_not_autoplace no) (effects (font (size 1.27 1.27))))
  (property "Footprint" "" (at 57.15 91.44 0) (hide yes) (show_name no) (do_not_autoplace no) (effects (font (size 1.27 1.27))))
  (property "Datasheet" "" (at 57.15 91.44 0) (hide yes) (show_name no) (do_not_autoplace no) (effects (font (size 1.27 1.27))))
  (property "Description" "Power symbol creates a global label with name \"GND\" , ground" (at 57.15 91.44 0) (hide yes) (show_name no) (do_not_autoplace no) (effects (font (size 1.27 1.27))))
  (pin "1"))
 (symbol
  (lib_id "power:GND")
  (at 140.97 123.19 0)
  (unit 1)
  (body_style 1)
  (exclude_from_sim no)
  (in_bom yes)
  (on_board yes)
  (in_pos_files yes)
  (dnp no)
  (fields_autoplaced yes)
  (property "Reference" "#PWR07" (at 140.97 129.54 0) (hide yes) (show_name no) (do_not_autoplace no) (effects (font (size 1.27 1.27))))
  (property "Value" "GND" (at 140.97 128.27 0) (show_name no) (do_not_autoplace no) (effects (font (size 1.27 1.27))))
  (property "Footprint" "" (at 140.97 123.19 0) (hide yes) (show_name no) (do_not_autoplace no) (effects (font (size 1.27 1.27))))
  (property "Datasheet" "" (at 140.97 123.19 0) (hide yes) (show_name no) (do_not_autoplace no) (effects (font (size 1.27 1.27))))
  (property "Description" "Power symbol creates a global label with name \"GND\" , ground" (at 140.97 123.19 0) (hide yes) (show_name no) (do_not_autoplace no) (effects (font (size 1.27 1.27))))
  (pin "1"))
 (symbol
  (lib_id "Connector:TestPoint")
  (at 73.66 77.47 0)
  (unit 1)
  (body_style 1)
  (exclude_from_sim no)
  (in_bom yes)
  (on_board yes)
  (in_pos_files yes)
  (dnp no)
  (fields_autoplaced yes)
  (property "Reference" "TP1" (at 76.2 72.8979 0) (show_name no) (do_not_autoplace no) (effects (font (size 1.27 1.27)) (justify left)))
  (property "Value" "RESET_N" (at 76.2 75.4379 0) (show_name no) (do_not_autoplace no) (effects (font (size 1.27 1.27)) (justify left)))
  (property "Footprint" "TestPoint:TestPoint_Loop_D2.60mm_Drill1.6mm_Beaded" (at 78.74 77.47 0) (hide yes) (show_name no) (do_not_autoplace no) (effects (font (size 1.27 1.27))))
  (property "Datasheet" "" (at 78.74 77.47 0) (hide yes) (show_name no) (do_not_autoplace no) (effects (font (size 1.27 1.27))))
  (property "Description" "test point" (at 73.66 77.47 0) (hide yes) (show_name no) (do_not_autoplace no) (effects (font (size 1.27 1.27))))
  (property "LCSC" "C5199805" (at 73.66 77.47 0) (hide yes) (show_name no) (do_not_autoplace no) (effects (font (size 1.27 1.27))))
  (pin "1"))
 (symbol
  (lib_id "Connector:TestPoint")
  (at 142.24 80.01 180)
  (unit 1)
  (body_style 1)
  (exclude_from_sim no)
  (in_bom yes)
  (on_board yes)
  (in_pos_files yes)
  (dnp no)
  (fields_autoplaced yes)
  (property "Reference" "TP4" (at 144.78 82.0419 0) (show_name no) (do_not_autoplace no) (effects (font (size 1.27 1.27)) (justify right)))
  (property "Value" "RXD" (at 144.78 84.5819 0) (show_name no) (do_not_autoplace no) (effects (font (size 1.27 1.27)) (justify right)))
  (property "Footprint" "TestPoint:TestPoint_Loop_D2.60mm_Drill1.6mm_Beaded" (at 137.16 80.01 0) (hide yes) (show_name no) (do_not_autoplace no) (effects (font (size 1.27 1.27))))
  (property "Datasheet" "" (at 137.16 80.01 0) (hide yes) (show_name no) (do_not_autoplace no) (effects (font (size 1.27 1.27))))
  (property "Description" "test point" (at 142.24 80.01 0) (hide yes) (show_name no) (do_not_autoplace no) (effects (font (size 1.27 1.27))))
  (property "LCSC" "C5199805" (at 142.24 80.01 0) (hide yes) (show_name no) (do_not_autoplace no) (effects (font (size 1.27 1.27))))
  (pin "1"))
 (symbol
  (lib_id "Device:R_Small_US")
  (at 196.85 85.09 270)
  (unit 1)
  (body_style 1)
  (exclude_from_sim no)
  (in_bom yes)
  (on_board yes)
  (in_pos_files yes)
  (dnp no)
  (fields_autoplaced yes)
  (property "Reference" "R14" (at 196.85 78.74 90) (show_name no) (do_not_autoplace no) (effects (font (size 1.27 1.27))))
  (property "Value" "0R" (at 196.85 81.28 90) (show_name no) (do_not_autoplace no) (effects (font (size 1.27 1.27))))
  (property "Footprint" "Resistor_SMD:R_0805_2012Metric_Pad1.20x1.40mm_HandSolder" (at 196.85 85.09 0) (hide yes) (show_name no) (do_not_autoplace no) (effects (font (size 1.27 1.27))))
  (property "Datasheet" "" (at 196.85 85.09 0) (hide yes) (show_name no) (do_not_autoplace no) (effects (font (size 1.27 1.27))))
  (property "Description" "Resistor, small US symbol" (at 196.85 85.09 0) (hide yes) (show_name no) (do_not_autoplace no) (effects (font (size 1.27 1.27))))
  (property "LCSC" "C25275 " (at 196.85 85.09 90) (hide yes) (show_name no) (do_not_autoplace no) (effects (font (size 1.27 1.27))))
  (pin "1")
  (pin "2"))
 (symbol
  (lib_id "Connector:TestPoint")
  (at 168.91 41.91 0)
  (unit 1)
  (body_style 1)
  (exclude_from_sim no)
  (in_bom yes)
  (on_board yes)
  (in_pos_files yes)
  (dnp no)
  (fields_autoplaced yes)
  (property "Reference" "TP7" (at 171.45 37.3379 0) (show_name no) (do_not_autoplace no) (effects (font (size 1.27 1.27)) (justify left)))
  (property "Value" "VCC_GNSS" (at 171.45 39.8779 0) (show_name no) (do_not_autoplace no) (effects (font (size 1.27 1.27)) (justify left)))
  (property "Footprint" "TestPoint:TestPoint_Loop_D2.60mm_Drill1.6mm_Beaded" (at 173.99 41.91 0) (hide yes) (show_name no) (do_not_autoplace no) (effects (font (size 1.27 1.27))))
  (property "Datasheet" "" (at 173.99 41.91 0) (hide yes) (show_name no) (do_not_autoplace no) (effects (font (size 1.27 1.27))))
  (property "Description" "test point" (at 168.91 41.91 0) (hide yes) (show_name no) (do_not_autoplace no) (effects (font (size 1.27 1.27))))
  (property "LCSC" "C5199805" (at 168.91 41.91 0) (hide yes) (show_name no) (do_not_autoplace no) (effects (font (size 1.27 1.27))))
  (pin "1"))
 (symbol
  (lib_id "Personal_Library:Quectel_LC76G")
  (at 120.65 87.63 0)
  (unit 1)
  (body_style 1)
  (exclude_from_sim no)
  (in_bom yes)
  (on_board yes)
  (in_pos_files yes)
  (dnp no)
  (fields_autoplaced yes)
  (property "Reference" "U2" (at 120.65 59.69 0) (show_name no) (do_not_autoplace no) (effects (font (size 1.27 1.27))))
  (property "Value" "LC76GPAMD" (at 120.65 62.23 0) (show_name no) (do_not_autoplace no) (effects (font (size 1.27 1.27))))
  (property "Footprint" "PersonalFootprint_Library:Quectel_LC76G" (at 120.65 87.63 0) (hide yes) (show_name no) (do_not_autoplace no) (effects (font (size 1.27 1.27)) (justify bottom)))
  (property "Datasheet" "" (at 120.65 87.63 0) (hide yes) (show_name no) (do_not_autoplace no) (effects (font (size 1.27 1.27))))
  (property "Description" "GNSS / GPS Modules Single band, 4 GNSS, w/ LNA (Allystar)" (at 120.65 87.63 0) (hide yes) (show_name no) (do_not_autoplace no) (effects (font (size 1.27 1.27)) (justify bottom)))
  (property "MF" "Quectel Wireless Solutions Co., Ltd" (at 120.65 87.63 0) (hide yes) (show_name no) (do_not_autoplace no) (effects (font (size 1.27 1.27)) (justify bottom)))
  (property "MAXIMUM_PACKAGE_HEIGHT" "2.60mm" (at 120.65 87.63 0) (hide yes) (show_name no) (do_not_autoplace no) (effects (font (size 1.27 1.27)) (justify bottom)))
  (property "CREATOR" "NEZY" (at 120.65 87.63 0) (hide yes) (show_name no) (do_not_autoplace no) (effects (font (size 1.27 1.27)) (justify bottom)))
  (property "Price" "None" (at 120.65 87.63 0) (hide yes) (show_name no) (do_not_autoplace no) (effects (font (size 1.27 1.27)) (justify bottom)))
  (property "Package" "None" (at 120.65 87.63 0) (hide yes) (show_name no) (do_not_autoplace no) (effects (font (size 1.27 1.27)) (justify bottom)))
  (property "Check_prices" "https://www.snapeda.com/parts/LC760Z00AAMD/Quectel/view-part/?ref=eda" (at 120.65 87.63 0) (hide yes) (show_name no) (do_not_autoplace no) (effects (font (size 1.27 1.27)) (justify bottom)))
  (property "STANDARD" "Manufacturer Recommendations" (at 120.65 87.63 0) (hide yes) (show_name no) (do_not_autoplace no) (effects (font (size 1.27 1.27)) (justify bottom)))
  (property "PARTREV" "1.2" (at 120.65 87.63 0) (hide yes) (show_name no) (do_not_autoplace no) (effects (font (size 1.27 1.27)) (justify bottom)))
  (property "VERIFIER" "ASHISH" (at 120.65 87.63 0) (hide yes) (show_name no) (do_not_autoplace no) (effects (font (size 1.27 1.27)) (justify bottom)))
  (property "SnapEDA_Link" "https://www.snapeda.com/parts/LC760Z00AAMD/Quectel/view-part/?ref=snap" (at 120.65 87.63 0) (hide yes) (show_name no) (do_not_autoplace no) (effects (font (size 1.27 1.27)) (justify bottom)))
  (property "MP" "LC760Z00AAMD" (at 120.65 87.63 0) (hide yes) (show_name no) (do_not_autoplace no) (effects (font (size 1.27 1.27)) (justify bottom)))
  (property "Availability" "In Stock" (at 120.65 87.63 0) (hide yes) (show_name no) (do_not_autoplace no) (effects (font (size 1.27 1.27)) (justify bottom)))
  (property "MANUFACTURER" "Quectel" (at 120.65 87.63 0) (hide yes) (show_name no) (do_not_autoplace no) (effects (font (size 1.27 1.27)) (justify bottom)))
  (property "LCSC" "C20607017" (at 120.65 87.63 0) (hide yes) (show_name no) (do_not_autoplace no) (effects (font (size 1.27 1.27))))
  (pin "14")
  (pin "20")
  (pin "21")
  (pin "23")
  (pin "1")
  (pin "22")
  (pin "10")
  (pin "12")
  (pin "18")
  (pin "26")
  (pin "24")
  (pin "25")
  (pin "27")
  (pin "28")
  (pin "11")
  (pin "9")
  (pin "6")
  (pin "2")
  (pin "5")
  (pin "8")
  (pin "7")
  (pin "15")
  (pin "3")
  (pin "16")
  (pin "13")
  (pin "17")
  (pin "4")
  (pin "19"))
 (symbol
  (lib_id "Device:R_Small_US")
  (at 158.75 100.33 270)
  (unit 1)
  (body_style 1)
  (exclude_from_sim no)
  (in_bom yes)
  (on_board yes)
  (in_pos_files yes)
  (dnp no)
  (fields_autoplaced yes)
  (property "Reference" "R9" (at 158.75 93.98 90) (show_name no) (do_not_autoplace no) (effects (font (size 1.27 1.27))))
  (property "Value" "0R" (at 158.75 96.52 90) (show_name no) (do_not_autoplace no) (effects (font (size 1.27 1.27))))
  (property "Footprint" "Resistor_SMD:R_0805_2012Metric_Pad1.20x1.40mm_HandSolder" (at 158.75 100.33 0) (hide yes) (show_name no) (do_not_autoplace no) (effects (font (size 1.27 1.27))))
  (property "Datasheet" "" (at 158.75 100.33 0) (hide yes) (show_name no) (do_not_autoplace no) (effects (font (size 1.27 1.27))))
  (property "Description" "Resistor, small US symbol" (at 158.75 100.33 0) (hide yes) (show_name no) (do_not_autoplace no) (effects (font (size 1.27 1.27))))
  (property "LCSC" "C25275 " (at 158.75 100.33 90) (hide yes) (show_name no) (do_not_autoplace no) (effects (font (size 1.27 1.27))))
  (pin "1")
  (pin "2"))
 (symbol
  (lib_id "Connector:TestPoint")
  (at 203.2 85.09 0)
  (unit 1)
  (body_style 1)
  (exclude_from_sim no)
  (in_bom yes)
  (on_board yes)
  (in_pos_files yes)
  (dnp no)
  (fields_autoplaced yes)
  (property "Reference" "TP8" (at 205.74 80.5179 0) (show_name no) (do_not_autoplace no) (effects (font (size 1.27 1.27)) (justify left)))
  (property "Value" "I2C_SDA" (at 205.74 83.0579 0) (show_name no) (do_not_autoplace no) (effects (font (size 1.27 1.27)) (justify left)))
  (property "Footprint" "TestPoint:TestPoint_Loop_D2.60mm_Drill1.6mm_Beaded" (at 208.28 85.09 0) (hide yes) (show_name no) (do_not_autoplace no) (effects (font (size 1.27 1.27))))
  (property "Datasheet" "" (at 208.28 85.09 0) (hide yes) (show_name no) (do_not_autoplace no) (effects (font (size 1.27 1.27))))
  (property "Description" "test point" (at 203.2 85.09 0) (hide yes) (show_name no) (do_not_autoplace no) (effects (font (size 1.27 1.27))))
  (property "LCSC" "C5199805" (at 203.2 85.09 0) (hide yes) (show_name no) (do_not_autoplace no) (effects (font (size 1.27 1.27))))
  (pin "1"))
 (symbol
  (lib_id "Device:R_Small_US")
  (at 205.74 87.63 90)
  (mirror x)
  (unit 1)
  (body_style 1)
  (exclude_from_sim no)
  (in_bom yes)
  (on_board yes)
  (in_pos_files yes)
  (dnp no)
  (property "Reference" "R15" (at 205.74 93.98 90) (show_name no) (do_not_autoplace no) (effects (font (size 1.27 1.27))))
  (property "Value" "0R" (at 205.74 91.44 90) (show_name no) (do_not_autoplace no) (effects (font (size 1.27 1.27))))
  (property "Footprint" "Resistor_SMD:R_0805_2012Metric_Pad1.20x1.40mm_HandSolder" (at 205.74 87.63 0) (hide yes) (show_name no) (do_not_autoplace no) (effects (font (size 1.27 1.27))))
  (property "Datasheet" "" (at 205.74 87.63 0) (hide yes) (show_name no) (do_not_autoplace no) (effects (font (size 1.27 1.27))))
  (property "Description" "Resistor, small US symbol" (at 205.74 87.63 0) (hide yes) (show_name no) (do_not_autoplace no) (effects (font (size 1.27 1.27))))
  (property "LCSC" "C25275 " (at 205.74 87.63 90) (hide yes) (show_name no) (do_not_autoplace no) (effects (font (size 1.27 1.27))))
  (pin "1")
  (pin "2"))
 (symbol
  (lib_id "Transistor_BJT:BC847")
  (at 54.61 83.82 0)
  (unit 1)
  (body_style 1)
  (exclude_from_sim no)
  (in_bom yes)
  (on_board yes)
  (in_pos_files yes)
  (dnp no)
  (fields_autoplaced yes)
  (property "Reference" "Q4" (at 59.69 82.5499 0) (show_name no) (do_not_autoplace no) (effects (font (size 1.27 1.27)) (justify left)))
  (property "Value" "BC847BT" (at 59.69 85.0899 0) (show_name no) (do_not_autoplace no) (effects (font (size 1.27 1.27)) (justify left)))
  (property "Footprint" "Package_TO_SOT_SMD:SOT-523" (at 59.69 85.725 0) (hide yes) (show_name no) (do_not_autoplace no) (effects (font (size 1.27 1.27)
    (italic yes)) (justify left)))
  (property "Datasheet" "" (at 54.61 83.82 0) (hide yes) (show_name no) (do_not_autoplace no) (effects (font (size 1.27 1.27)) (justify left)))
  (property "Description" "0.1A Ic, 45V Vce, NPN Transistor, SOT-23" (at 54.61 83.82 0) (hide yes) (show_name no) (do_not_autoplace no) (effects (font (size 1.27 1.27))))
  (property "Sim.Device" "NPN" (at 54.61 83.82 0) (hide yes) (show_name no) (do_not_autoplace no) (effects (font (size 1.27 1.27))))
  (property "Sim.Pins" "1=B 2=E 3=C" (at 54.61 83.82 0) (hide yes) (show_name no) (do_not_autoplace no) (effects (font (size 1.27 1.27))))
  (property "LCSC" "C21714156 " (at 54.61 83.82 0) (hide yes) (show_name no) (do_not_autoplace no) (effects (font (size 1.27 1.27))))
  (pin "2")
  (pin "3")
  (pin "1"))
 (symbol
  (lib_id "Device:R_Small_US")
  (at 147.32 95.25 270)
  (unit 1)
  (body_style 1)
  (exclude_from_sim no)
  (in_bom yes)
  (on_board yes)
  (in_pos_files yes)
  (dnp no)
  (fields_autoplaced yes)
  (property "Reference" "R8" (at 147.32 88.9 90) (show_name no) (do_not_autoplace no) (effects (font (size 1.27 1.27))))
  (property "Value" "0R" (at 147.32 91.44 90) (show_name no) (do_not_autoplace no) (effects (font (size 1.27 1.27))))
  (property "Footprint" "Resistor_SMD:R_0805_2012Metric_Pad1.20x1.40mm_HandSolder" (at 147.32 95.25 0) (hide yes) (show_name no) (do_not_autoplace no) (effects (font (size 1.27 1.27))))
  (property "Datasheet" "" (at 147.32 95.25 0) (hide yes) (show_name no) (do_not_autoplace no) (effects (font (size 1.27 1.27))))
  (property "Description" "Resistor, small US symbol" (at 147.32 95.25 0) (hide yes) (show_name no) (do_not_autoplace no) (effects (font (size 1.27 1.27))))
  (property "LCSC" "C25275 " (at 147.32 95.25 90) (hide yes) (show_name no) (do_not_autoplace no) (effects (font (size 1.27 1.27))))
  (pin "1")
  (pin "2"))
 (symbol
  (lib_id "Device:R_Small_US")
  (at 168.91 78.74 180)
  (unit 1)
  (body_style 1)
  (exclude_from_sim no)
  (in_bom yes)
  (on_board yes)
  (in_pos_files yes)
  (dnp no)
  (fields_autoplaced yes)
  (property "Reference" "R13" (at 171.45 77.4699 0) (show_name no) (do_not_autoplace no) (effects (font (size 1.27 1.27)) (justify right)))
  (property "Value" "2.2k" (at 171.45 80.0099 0) (show_name no) (do_not_autoplace no) (effects (font (size 1.27 1.27)) (justify right)))
  (property "Footprint" "Resistor_SMD:R_0805_2012Metric_Pad1.20x1.40mm_HandSolder" (at 168.91 78.74 0) (hide yes) (show_name no) (do_not_autoplace no) (effects (font (size 1.27 1.27))))
  (property "Datasheet" "" (at 168.91 78.74 0) (hide yes) (show_name no) (do_not_autoplace no) (effects (font (size 1.27 1.27))))
  (property "Description" "Resistor, small US symbol" (at 168.91 78.74 0) (hide yes) (show_name no) (do_not_autoplace no) (effects (font (size 1.27 1.27))))
  (property "LCSC" "C17520 " (at 168.91 78.74 0) (hide yes) (show_name no) (do_not_autoplace no) (effects (font (size 1.27 1.27))))
  (pin "1")
  (pin "2"))
 (symbol
  (lib_id "Connector:TestPoint")
  (at 140.97 119.38 270)
  (unit 1)
  (body_style 1)
  (exclude_from_sim no)
  (in_bom yes)
  (on_board yes)
  (in_pos_files yes)
  (dnp no)
  (fields_autoplaced yes)
  (property "Reference" "TP2" (at 146.05 118.1099 90) (show_name no) (do_not_autoplace no) (effects (font (size 1.27 1.27)) (justify left)))
  (property "Value" "GND" (at 146.05 120.6499 90) (show_name no) (do_not_autoplace no) (effects (font (size 1.27 1.27)) (justify left)))
  (property "Footprint" "TestPoint:TestPoint_Loop_D2.60mm_Drill1.6mm_Beaded" (at 140.97 124.46 0) (hide yes) (show_name no) (do_not_autoplace no) (effects (font (size 1.27 1.27))))
  (property "Datasheet" "" (at 140.97 124.46 0) (hide yes) (show_name no) (do_not_autoplace no) (effects (font (size 1.27 1.27))))
  (property "Description" "test point" (at 140.97 119.38 0) (hide yes) (show_name no) (do_not_autoplace no) (effects (font (size 1.27 1.27))))
  (property "LCSC" "C5199805" (at 140.97 119.38 90) (hide yes) (show_name no) (do_not_autoplace no) (effects (font (size 1.27 1.27))))
  (pin "1")))
